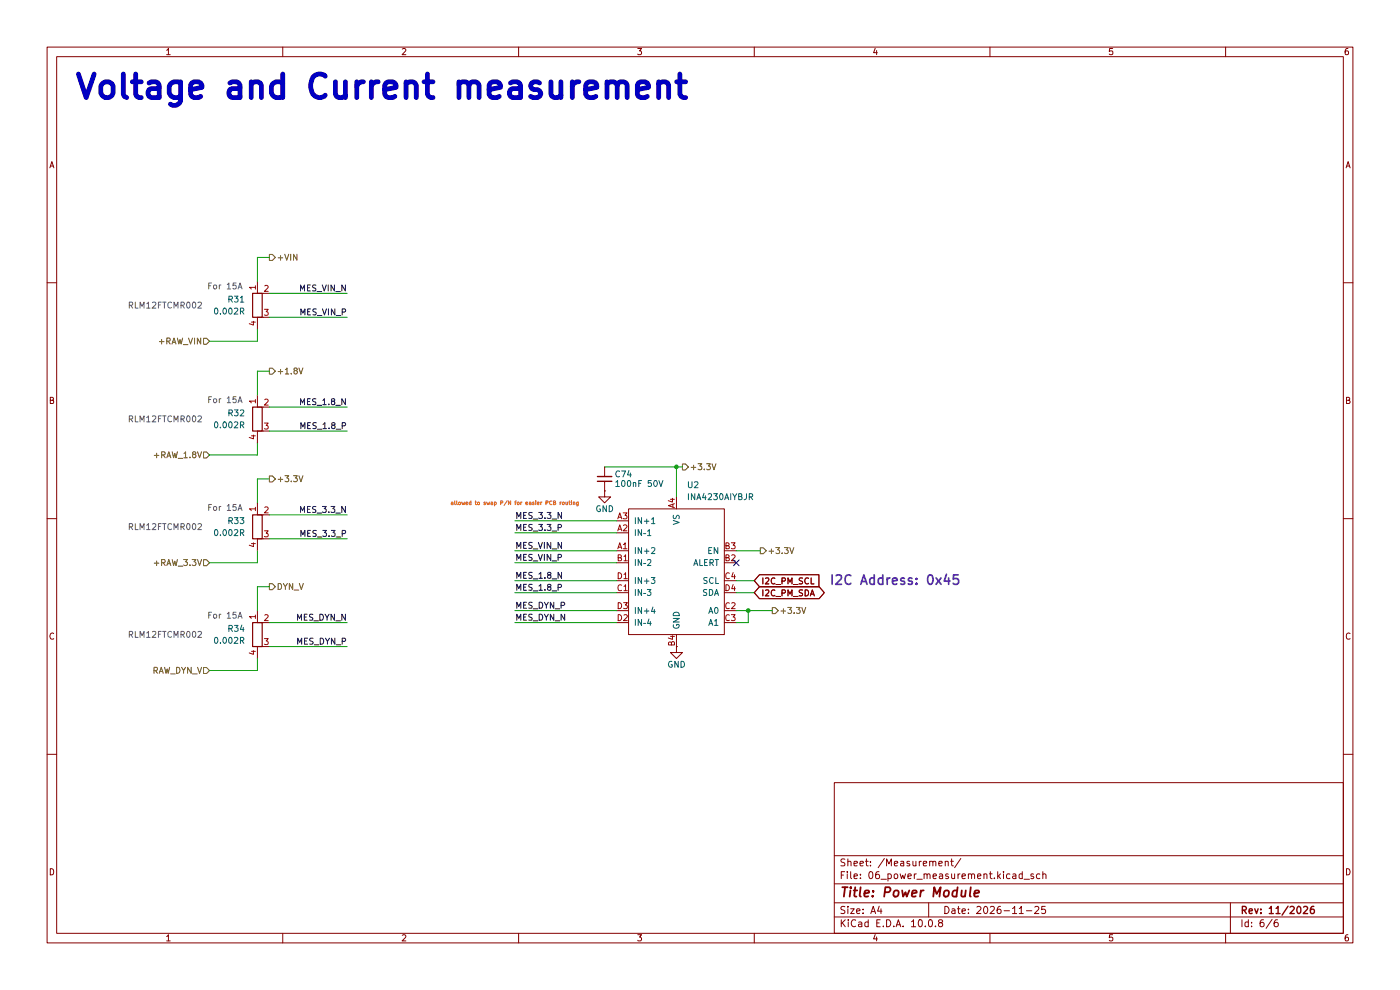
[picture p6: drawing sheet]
(kicad_sch
 (version 20260306)
 (generator "eeschema")
 (generator_version "10.0")
 (paper "A4")
 (title_block
  (title "Power Module")
  (date "2026-11-25")
  (rev "11/2026"))
 (lib_symbols
  (symbol "000_project_symbols:INA4230AIYBJR"
   (pin_names
    (offset 1.016)) (exclude_from_sim no) (in_bom yes) (on_board yes)
   (in_pos_files yes)
   (duplicate_pin_numbers_are_jumpers no)
   (property "Reference" "U" (at 9.906 17.272 0) (show_name no) (do_not_autoplace no) (effects (font (size 1.27 1.27))))
   (property "Value" "INA4230AIYBJR" (at 10.414 15.24 0) (show_name no) (do_not_autoplace no) (effects (font (size 1.27 1.27))))
   (property "Footprint" "000_project_footprints:INA4230AIYBJR" (at 0 -22.352 0) (show_name no) (do_not_autoplace no) (hide yes) (effects (font (size 1.27 1.27))))
   (property "Datasheet" "https://www.ti.com/lit/ds/symlink/ina4230.pdf" (at 0 -24.384 0) (show_name no) (do_not_autoplace no) (hide yes) (effects (font (size 1.27 1.27))))
   (property "Description" "-300mV~48V -40℃~+125℃ 0.5uV/℃ 1.7V~5.5V 100pA 10uV 120dB 4 400uA High-side detection、Low-side detection、Power monitoring、Programmable threshold alarm、Integrated ADC、Enable/shutdown function ±26V DSBGA-16(1.6x1.6) Current Sense Amplifiers ROHS" (at 0 -24.384 0) (show_name no) (do_not_autoplace no) (hide yes) (effects (font (size 1.27 1.27))))
   (property "LCSC" "C41348431" (at 0 -22.352 0) (show_name no) (do_not_autoplace no) (hide yes) (effects (font (size 1.27 1.27))))
   (property "Manufacturer" "Texas Instruments" (at 0 -22.352 0) (show_name no) (do_not_autoplace no) (hide yes) (effects (font (size 1.27 1.27))))
   (property "Manufacturer Part" "INA4230AIYBJR" (at 0 -22.352 0) (show_name no) (do_not_autoplace no) (hide yes) (effects (font (size 1.27 1.27))))
   (symbol "INA4230AIYBJR_0_1"
    (rectangle (start -10.16 13.97) (end 10.16 -12.7) (stroke (width 0) (type default)) (fill (type none)))
    (pin input line (at -12.7 5.08 0) (length 2.54) (name "IN+2" (effects (font (size 1.27 1.27)))) (number "A1" (effects (font (size 1.27 1.27)))))
    (pin input line (at -12.7 8.89 0) (length 2.54) (name "IN–1" (effects (font (size 1.27 1.27)))) (number "A2" (effects (font (size 1.27 1.27)))))
    (pin input line (at -12.7 11.43 0) (length 2.54) (name "IN+1" (effects (font (size 1.27 1.27)))) (number "A3" (effects (font (size 1.27 1.27)))))
    (pin power_in line (at 0 16.51 270) (length 2.54) (name "VS" (effects (font (size 1.27 1.27)))) (number "A4" (effects (font (size 1.27 1.27)))))
    (pin input line (at -12.7 2.54 0) (length 2.54) (name "IN–2" (effects (font (size 1.27 1.27)))) (number "B1" (effects (font (size 1.27 1.27)))))
    (pin open_collector line (at 12.7 2.54 180) (length 2.54) (name "ALERT" (effects (font (size 1.27 1.27)))) (number "B2" (effects (font (size 1.27 1.27)))))
    (pin input line (at 12.7 5.08 180) (length 2.54) (name "EN" (effects (font (size 1.27 1.27)))) (number "B3" (effects (font (size 1.27 1.27)))))
    (pin power_in line (at 0 -15.24 90) (length 2.54) (name "GND" (effects (font (size 1.27 1.27)))) (number "B4" (effects (font (size 1.27 1.27)))))
    (pin input line (at -12.7 -3.81 0) (length 2.54) (name "IN–3" (effects (font (size 1.27 1.27)))) (number "C1" (effects (font (size 1.27 1.27)))))
    (pin input line (at 12.7 -7.62 180) (length 2.54) (name "A0" (effects (font (size 1.27 1.27)))) (number "C2" (effects (font (size 1.27 1.27)))))
    (pin input line (at 12.7 -10.16 180) (length 2.54) (name "A1" (effects (font (size 1.27 1.27)))) (number "C3" (effects (font (size 1.27 1.27)))))
    (pin input line (at 12.7 -1.27 180) (length 2.54) (name "SCL" (effects (font (size 1.27 1.27)))) (number "C4" (effects (font (size 1.27 1.27)))))
    (pin input line (at -12.7 -1.27 0) (length 2.54) (name "IN+3" (effects (font (size 1.27 1.27)))) (number "D1" (effects (font (size 1.27 1.27)))))
    (pin input line (at -12.7 -10.16 0) (length 2.54) (name "IN–4" (effects (font (size 1.27 1.27)))) (number "D2" (effects (font (size 1.27 1.27)))))
    (pin input line (at -12.7 -7.62 0) (length 2.54) (name "IN+4" (effects (font (size 1.27 1.27)))) (number "D3" (effects (font (size 1.27 1.27)))))
    (pin bidirectional line (at 12.7 -3.81 180) (length 2.54) (name "SDA" (effects (font (size 1.27 1.27)))) (number "D4" (effects (font (size 1.27 1.27))))))
   (embedded_fonts no))
  (symbol "Device:C_Small"
   (pin_numbers (hide yes))
   (pin_names
    (offset 0.254) (hide yes)) (exclude_from_sim no) (in_bom yes) (on_board yes)
   (in_pos_files yes)
   (duplicate_pin_numbers_are_jumpers no)
   (property "Reference" "C" (at 0.254 1.778 0) (show_name no) (do_not_autoplace no) (effects (font (size 1.27 1.27)) (justify left)))
   (property "Value" "C_Small" (at 0.254 -2.032 0) (show_name no) (do_not_autoplace no) (effects (font (size 1.27 1.27)) (justify left)))
   (property "Footprint" "" (at 0 0 0) (show_name no) (do_not_autoplace no) (hide yes) (effects (font (size 1.27 1.27))))
   (property "Datasheet" "" (at 0 0 0) (show_name no) (do_not_autoplace no) (hide yes) (effects (font (size 1.27 1.27))))
   (property "Description" "Unpolarized capacitor, small symbol" (at 0 -10.16 0) (show_name no) (do_not_autoplace no) (hide yes) (effects (font (size 1.27 1.27))))
   (symbol "C_Small_0_1"
    (polyline (pts (xy -1.524 0.508) (xy 1.524 0.508)) (stroke (width 0.3048) (type default)) (fill (type none)))
    (polyline (pts (xy -1.524 -0.508) (xy 1.524 -0.508)) (stroke (width 0.3048) (type default)) (fill (type none))))
   (symbol "C_Small_1_1"
    (pin passive line (at 0 2.54 270) (length 2.032) (name "" (effects (font (size 1.27 1.27)))) (number "1" (effects (font (size 1.27 1.27)))))
    (pin passive line (at 0 -2.54 90) (length 2.032) (name "" (effects (font (size 1.27 1.27)))) (number "2" (effects (font (size 1.27 1.27))))))
   (embedded_fonts no))
  (symbol "Device:R_Shunt"
   (pin_names
    (offset 0) (hide yes)) (exclude_from_sim no) (in_bom yes) (on_board yes)
   (in_pos_files yes)
   (duplicate_pin_numbers_are_jumpers no)
   (property "Reference" "R" (at -2.032 0 90) (show_name no) (do_not_autoplace no) (effects (font (size 1.27 1.27))))
   (property "Value" "R_Shunt" (at 0 0 90) (show_name no) (do_not_autoplace no) (effects (font (size 1.27 1.27))))
   (property "Footprint" "" (at -1.778 0 90) (show_name no) (do_not_autoplace no) (hide yes) (effects (font (size 1.27 1.27))))
   (property "Datasheet" "" (at 0 0 0) (show_name no) (do_not_autoplace no) (hide yes) (effects (font (size 1.27 1.27))))
   (property "Description" "Shunt resistor with Kelvin connections" (at 0 0 0) (show_name no) (do_not_autoplace no) (hide yes) (effects (font (size 1.27 1.27))))
   (symbol "R_Shunt_0_1"
    (rectangle (start -1.016 -2.54) (end 1.016 2.54) (stroke (width 0.254) (type default)) (fill (type none)))
    (polyline (pts (xy 0 -2.54) (xy 1.27 -2.54)) (stroke (width 0) (type default)) (fill (type none)))
    (polyline (pts (xy 1.27 2.54) (xy 0 2.54)) (stroke (width 0) (type default)) (fill (type none))))
   (symbol "R_Shunt_1_1"
    (pin passive line (at 0 5.08 270) (length 2.54) (name "" (effects (font (size 1.27 1.27)))) (number "1" (effects (font (size 1.27 1.27)))))
    (pin passive line (at 2.54 2.54 180) (length 1.27) (name "" (effects (font (size 1.27 1.27)))) (number "2" (effects (font (size 1.27 1.27)))))
    (pin passive line (at 2.54 -2.54 180) (length 1.27) (name "" (effects (font (size 1.27 1.27)))) (number "3" (effects (font (size 1.27 1.27)))))
    (pin passive line (at 0 -5.08 90) (length 2.54) (name "" (effects (font (size 1.27 1.27)))) (number "4" (effects (font (size 1.27 1.27))))))
   (embedded_fonts no))
  (symbol "power:GND"
   (power global)
   (pin_numbers (hide yes))
   (pin_names
    (offset 0) (hide yes)) (exclude_from_sim no) (in_bom yes) (on_board yes)
   (in_pos_files yes)
   (duplicate_pin_numbers_are_jumpers no)
   (property "Reference" "#PWR" (at 0 -6.35 0) (show_name no) (do_not_autoplace no) (hide yes) (effects (font (size 1.27 1.27))))
   (property "Value" "GND" (at 0 -3.81 0) (show_name no) (do_not_autoplace no) (effects (font (size 1.27 1.27))))
   (property "Footprint" "" (at 0 0 0) (show_name no) (do_not_autoplace no) (hide yes) (effects (font (size 1.27 1.27))))
   (property "Datasheet" "" (at 0 0 0) (show_name no) (do_not_autoplace no) (hide yes) (effects (font (size 1.27 1.27))))
   (property "Description" "Power symbol creates a global label with name \"GND\" , ground" (at 0 0 0) (show_name no) (do_not_autoplace no) (hide yes) (effects (font (size 1.27 1.27))))
   (symbol "GND_0_1"
    (polyline (pts (xy 0 0) (xy 0 -1.27) (xy 1.27 -1.27) (xy 0 -2.54) (xy -1.27 -1.27) (xy 0 -1.27)) (stroke (width 0) (type default)) (fill (type none))))
   (symbol "GND_1_1"
    (pin power_in line (at 0 0 270) (length 0) (name "" (effects (font (size 1.27 1.27)))) (number "1" (effects (font (size 1.27 1.27))))))
   (embedded_fonts no)))
 (text "Voltage and Current measurement"
  (exclude_from_sim no)
  (at 15.494 15.748 0)
  (effects (font (size 5 5)
    (bold yes)) (justify left top)))
 (text "I2C Address: 0x45"
  (exclude_from_sim no)
  (at 175.768 124.46 0)
  (effects (font (size 2 2) (thickness 0.4)
    (bold yes) (color 120 40 200 1)) (justify left bottom)))
 (text "For 15A"
  (exclude_from_sim no)
  (at 51.562 85.09 0)
  (effects (font (size 1.27 1.27) (color 100 100 100 1)) (justify right)))
 (text "RLM12FTCMR002"
  (exclude_from_sim no)
  (at 35.052 134.874 0)
  (effects (font (size 1.27 1.27) (color 100 100 100 1))))
 (text "RLM12FTCMR002"
  (exclude_from_sim no)
  (at 35.052 65.024 0)
  (effects (font (size 1.27 1.27) (color 100 100 100 1))))
 (text "RLM12FTCMR002"
  (exclude_from_sim no)
  (at 35.052 89.154 0)
  (effects (font (size 1.27 1.27) (color 100 100 100 1))))
 (text "For 15A"
  (exclude_from_sim no)
  (at 51.562 130.81 0)
  (effects (font (size 1.27 1.27) (color 100 100 100 1)) (justify right)))
 (text "For 15A"
  (exclude_from_sim no)
  (at 51.562 107.95 0)
  (effects (font (size 1.27 1.27) (color 100 100 100 1)) (justify right)))
 (text "RLM12FTCMR002"
  (exclude_from_sim no)
  (at 35.052 112.014 0)
  (effects (font (size 1.27 1.27) (color 100 100 100 1))))
 (text "allowed to swap P/N for easier PCB routing"
  (exclude_from_sim no)
  (at 109.22 106.934 0)
  (effects (font (size 0.8 0.8) (color 230 100 0 1))))
 (text "For 15A"
  (exclude_from_sim no)
  (at 51.562 60.96 0)
  (effects (font (size 1.27 1.27) (color 100 100 100 1)) (justify right)))
 (junction
  (at 158.75 129.54)
  (diameter 0)
  (color 0 0 0 0))
 (junction
  (at 143.51 99.06)
  (diameter 0)
  (color 0 0 0 0))
 (no_connect
  (at 156.21 119.38))
 (wire
  (pts (xy 54.61 101.6) (xy 54.61 106.68))
  (stroke (width 0) (type default)))
 (wire
  (pts (xy 158.75 129.54) (xy 163.83 129.54))
  (stroke (width 0) (type default)))
 (wire
  (pts (xy 57.15 137.16) (xy 73.66 137.16))
  (stroke (width 0) (type default)))
 (wire
  (pts (xy 109.22 125.73) (xy 130.81 125.73))
  (stroke (width 0) (type default)))
 (wire
  (pts (xy 158.75 132.08) (xy 158.75 129.54))
  (stroke (width 0) (type default)))
 (wire
  (pts (xy 109.22 116.84) (xy 130.81 116.84))
  (stroke (width 0) (type default)))
 (wire
  (pts (xy 144.78 99.06) (xy 143.51 99.06))
  (stroke (width 0) (type default)))
 (wire
  (pts (xy 109.22 129.54) (xy 130.81 129.54))
  (stroke (width 0) (type default)))
 (wire
  (pts (xy 109.22 123.19) (xy 130.81 123.19))
  (stroke (width 0) (type default)))
 (wire
  (pts (xy 156.21 132.08) (xy 158.75 132.08))
  (stroke (width 0) (type default)))
 (wire
  (pts (xy 156.21 116.84) (xy 161.29 116.84))
  (stroke (width 0) (type default)))
 (wire
  (pts (xy 54.61 124.46) (xy 54.61 129.54))
  (stroke (width 0) (type default)))
 (wire
  (pts (xy 54.61 69.85) (xy 54.61 72.39))
  (stroke (width 0) (type default)))
 (wire
  (pts (xy 57.15 114.3) (xy 73.66 114.3))
  (stroke (width 0) (type default)))
 (wire
  (pts (xy 160.02 123.19) (xy 156.21 123.19))
  (stroke (width 0) (type default)))
 (wire
  (pts (xy 57.15 54.61) (xy 54.61 54.61))
  (stroke (width 0) (type default)))
 (wire
  (pts (xy 143.51 99.06) (xy 143.51 105.41))
  (stroke (width 0) (type default)))
 (wire
  (pts (xy 57.15 91.44) (xy 73.66 91.44))
  (stroke (width 0) (type default)))
 (wire
  (pts (xy 44.45 142.24) (xy 54.61 142.24))
  (stroke (width 0) (type default)))
 (wire
  (pts (xy 44.45 72.39) (xy 54.61 72.39))
  (stroke (width 0) (type default)))
 (wire
  (pts (xy 44.45 119.38) (xy 54.61 119.38))
  (stroke (width 0) (type default)))
 (wire
  (pts (xy 57.15 124.46) (xy 54.61 124.46))
  (stroke (width 0) (type default)))
 (wire
  (pts (xy 57.15 109.22) (xy 73.66 109.22))
  (stroke (width 0) (type default)))
 (wire
  (pts (xy 57.15 86.36) (xy 73.66 86.36))
  (stroke (width 0) (type default)))
 (wire
  (pts (xy 44.45 96.52) (xy 54.61 96.52))
  (stroke (width 0) (type default)))
 (wire
  (pts (xy 109.22 113.03) (xy 130.81 113.03))
  (stroke (width 0) (type default)))
 (wire
  (pts (xy 54.61 78.74) (xy 54.61 83.82))
  (stroke (width 0) (type default)))
 (wire
  (pts (xy 57.15 101.6) (xy 54.61 101.6))
  (stroke (width 0) (type default)))
 (wire
  (pts (xy 109.22 132.08) (xy 130.81 132.08))
  (stroke (width 0) (type default)))
 (wire
  (pts (xy 54.61 139.7) (xy 54.61 142.24))
  (stroke (width 0) (type default)))
 (wire
  (pts (xy 57.15 62.23) (xy 73.66 62.23))
  (stroke (width 0) (type default)))
 (wire
  (pts (xy 57.15 132.08) (xy 73.66 132.08))
  (stroke (width 0) (type default)))
 (wire
  (pts (xy 57.15 67.31) (xy 73.66 67.31))
  (stroke (width 0) (type default)))
 (wire
  (pts (xy 54.61 116.84) (xy 54.61 119.38))
  (stroke (width 0) (type default)))
 (wire
  (pts (xy 109.22 119.38) (xy 130.81 119.38))
  (stroke (width 0) (type default)))
 (wire
  (pts (xy 54.61 54.61) (xy 54.61 59.69))
  (stroke (width 0) (type default)))
 (wire
  (pts (xy 156.21 129.54) (xy 158.75 129.54))
  (stroke (width 0) (type default)))
 (wire
  (pts (xy 57.15 78.74) (xy 54.61 78.74))
  (stroke (width 0) (type default)))
 (wire
  (pts (xy 54.61 93.98) (xy 54.61 96.52))
  (stroke (width 0) (type default)))
 (wire
  (pts (xy 160.02 125.73) (xy 156.21 125.73))
  (stroke (width 0) (type default)))
 (wire
  (pts (xy 109.22 110.49) (xy 130.81 110.49))
  (stroke (width 0) (type default)))
 (wire
  (pts (xy 128.27 99.06) (xy 143.51 99.06))
  (stroke (width 0) (type default)))
 (label "MES_1.8_N"
  (at 109.22 123.19 0)
  (effects (font (size 1.27 1.27)) (justify left bottom)))
 (label "MES_DYN_N"
  (at 109.22 132.08 0)
  (effects (font (size 1.27 1.27)) (justify left bottom)))
 (label "MES_VIN_N"
  (at 109.22 116.84 0)
  (effects (font (size 1.27 1.27)) (justify left bottom)))
 (label "MES_VIN_P"
  (at 73.66 67.31 180)
  (effects (font (size 1.27 1.27)) (justify right bottom)))
 (label "MES_DYN_P"
  (at 109.22 129.54 0)
  (effects (font (size 1.27 1.27)) (justify left bottom)))
 (label "MES_DYN_N"
  (at 73.66 132.08 180)
  (effects (font (size 1.27 1.27)) (justify right bottom)))
 (label "MES_VIN_N"
  (at 73.66 62.23 180)
  (effects (font (size 1.27 1.27)) (justify right bottom)))
 (label "MES_1.8_N"
  (at 73.66 86.36 180)
  (effects (font (size 1.27 1.27)) (justify right bottom)))
 (label "MES_DYN_P"
  (at 73.66 137.16 180)
  (effects (font (size 1.27 1.27)) (justify right bottom)))
 (label "MES_1.8_P"
  (at 109.22 125.73 0)
  (effects (font (size 1.27 1.27)) (justify left bottom)))
 (label "MES_1.8_P"
  (at 73.66 91.44 180)
  (effects (font (size 1.27 1.27)) (justify right bottom)))
 (label "MES_3.3_P"
  (at 109.22 113.03 0)
  (effects (font (size 1.27 1.27)) (justify left bottom)))
 (label "MES_3.3_P"
  (at 73.66 114.3 180)
  (effects (font (size 1.27 1.27)) (justify right bottom)))
 (label "MES_3.3_N"
  (at 73.66 109.22 180)
  (effects (font (size 1.27 1.27)) (justify right bottom)))
 (label "MES_VIN_P"
  (at 109.22 119.38 0)
  (effects (font (size 1.27 1.27)) (justify left bottom)))
 (label "MES_3.3_N"
  (at 109.22 110.49 0)
  (effects (font (size 1.27 1.27)) (justify left bottom)))
 (global_label "I2C_PM_SDA"
  (shape bidirectional)
  (at 160.02 125.73 0)
  (fields_autoplaced yes)
  (effects (font (size 1.27 1.27)) (justify left))
  (property "Intersheetrefs" "${INTERSHEET_REFS}" (at 175.607 125.73 0) (hide yes) (show_name no) (do_not_autoplace no) (effects (font (size 1.27 1.27)) (justify left))))
 (global_label "I2C_PM_SCL"
  (shape input)
  (at 160.02 123.19 0)
  (fields_autoplaced yes)
  (effects (font (size 1.27 1.27)) (justify left))
  (property "Intersheetrefs" "${INTERSHEET_REFS}" (at 174.4352 123.19 0) (hide yes) (show_name no) (do_not_autoplace no) (effects (font (size 1.27 1.27)) (justify left))))
 (hierarchical_label "+RAW_3.3V"
  (shape input)
  (at 44.45 119.38 180)
  (effects (font (size 1.27 1.27)) (justify right)))
 (hierarchical_label "+3.3V"
  (shape output)
  (at 161.29 116.84 0)
  (effects (font (size 1.27 1.27)) (justify left)))
 (hierarchical_label "+RAW_1.8V"
  (shape input)
  (at 44.45 96.52 180)
  (effects (font (size 1.27 1.27)) (justify right)))
 (hierarchical_label "+3.3V"
  (shape output)
  (at 144.78 99.06 0)
  (effects (font (size 1.27 1.27)) (justify left)))
 (hierarchical_label "+3.3V"
  (shape output)
  (at 57.15 101.6 0)
  (effects (font (size 1.27 1.27)) (justify left)))
 (hierarchical_label "+3.3V"
  (shape output)
  (at 163.83 129.54 0)
  (effects (font (size 1.27 1.27)) (justify left)))
 (hierarchical_label "+1.8V"
  (shape output)
  (at 57.15 78.74 0)
  (effects (font (size 1.27 1.27)) (justify left)))
 (hierarchical_label "+VIN"
  (shape output)
  (at 57.15 54.61 0)
  (effects (font (size 1.27 1.27)) (justify left)))
 (hierarchical_label "DYN_V"
  (shape output)
  (at 57.15 124.46 0)
  (effects (font (size 1.27 1.27)) (justify left)))
 (hierarchical_label "+RAW_VIN"
  (shape input)
  (at 44.45 72.39 180)
  (effects (font (size 1.27 1.27)) (justify right)))
 (hierarchical_label "RAW_DYN_V"
  (shape input)
  (at 44.45 142.24 180)
  (effects (font (size 1.27 1.27)) (justify right)))
 (symbol
  (lib_id "power:GND")
  (at 128.27 104.14 0)
  (unit 1)
  (body_style 1)
  (exclude_from_sim no)
  (in_bom yes)
  (on_board yes)
  (in_pos_files yes)
  (dnp no)
  (property "Reference" "#PWR074" (at 128.27 110.49 0) (hide yes) (show_name no) (do_not_autoplace no) (effects (font (size 1.27 1.27))))
  (property "Value" "GND" (at 128.27 107.95 0) (show_name no) (do_not_autoplace no) (effects (font (size 1.27 1.27))))
  (property "Footprint" "" (at 128.27 104.14 0) (hide yes) (show_name no) (do_not_autoplace no) (effects (font (size 1.27 1.27))))
  (property "Datasheet" "" (at 128.27 104.14 0) (hide yes) (show_name no) (do_not_autoplace no) (effects (font (size 1.27 1.27))))
  (property "Description" "Power symbol creates a global label with name \"GND\" , ground" (at 128.27 104.14 0) (hide yes) (show_name no) (do_not_autoplace no) (effects (font (size 1.27 1.27))))
  (pin "1"))
 (symbol
  (lib_id "Device:R_Shunt")
  (at 54.61 64.77 0)
  (unit 1)
  (body_style 1)
  (exclude_from_sim no)
  (in_bom yes)
  (on_board yes)
  (in_pos_files yes)
  (dnp no)
  (fields_autoplaced yes)
  (property "Reference" "R31" (at 52.07 63.4999 0) (show_name no) (do_not_autoplace no) (effects (font (size 1.27 1.27)) (justify right)))
  (property "Value" "0.002R" (at 52.07 66.0399 0) (show_name no) (do_not_autoplace no) (effects (font (size 1.27 1.27)) (justify right)))
  (property "Footprint" "000_project_footprints:shunt_1206in_3216mm" (at 52.832 64.77 90) (hide yes) (show_name no) (do_not_autoplace no) (effects (font (size 1.27 1.27))))
  (property "Datasheet" "" (at 54.61 64.77 0) (hide yes) (show_name no) (do_not_autoplace no) (effects (font (size 1.27 1.27))))
  (property "Description" "Shunt resistor with Kelvin connections" (at 54.61 64.77 0) (hide yes) (show_name no) (do_not_autoplace no) (effects (font (size 1.27 1.27))))
  (property "LCSC" "C710257" (at 54.61 64.77 0) (hide yes) (show_name no) (do_not_autoplace no) (effects (font (size 1.27 1.27))))
  (property "Manufacturer Part" "RLM12FTCMR002" (at 54.61 64.77 0) (hide yes) (show_name no) (do_not_autoplace no) (effects (font (size 1.27 1.27))))
  (property "Manufacturer" "TA-I Tech" (at 54.61 64.77 0) (hide yes) (show_name no) (do_not_autoplace no) (effects (font (size 1.27 1.27))))
  (pin "3")
  (pin "1")
  (pin "4")
  (pin "2"))
 (symbol
  (lib_id "power:GND")
  (at 143.51 137.16 0)
  (unit 1)
  (body_style 1)
  (exclude_from_sim no)
  (in_bom yes)
  (on_board yes)
  (in_pos_files yes)
  (dnp no)
  (property "Reference" "#PWR02" (at 143.51 143.51 0) (hide yes) (show_name no) (do_not_autoplace no) (effects (font (size 1.27 1.27))))
  (property "Value" "GND" (at 143.51 140.97 0) (show_name no) (do_not_autoplace no) (effects (font (size 1.27 1.27))))
  (property "Footprint" "" (at 143.51 137.16 0) (hide yes) (show_name no) (do_not_autoplace no) (effects (font (size 1.27 1.27))))
  (property "Datasheet" "" (at 143.51 137.16 0) (hide yes) (show_name no) (do_not_autoplace no) (effects (font (size 1.27 1.27))))
  (property "Description" "Power symbol creates a global label with name \"GND\" , ground" (at 143.51 137.16 0) (hide yes) (show_name no) (do_not_autoplace no) (effects (font (size 1.27 1.27))))
  (pin "1"))
 (symbol
  (lib_id "Device:R_Shunt")
  (at 54.61 111.76 0)
  (unit 1)
  (body_style 1)
  (exclude_from_sim no)
  (in_bom yes)
  (on_board yes)
  (in_pos_files yes)
  (dnp no)
  (fields_autoplaced yes)
  (property "Reference" "R33" (at 52.07 110.4899 0) (show_name no) (do_not_autoplace no) (effects (font (size 1.27 1.27)) (justify right)))
  (property "Value" "0.002R" (at 52.07 113.0299 0) (show_name no) (do_not_autoplace no) (effects (font (size 1.27 1.27)) (justify right)))
  (property "Footprint" "000_project_footprints:shunt_1206in_3216mm" (at 52.832 111.76 90) (hide yes) (show_name no) (do_not_autoplace no) (effects (font (size 1.27 1.27))))
  (property "Datasheet" "" (at 54.61 111.76 0) (hide yes) (show_name no) (do_not_autoplace no) (effects (font (size 1.27 1.27))))
  (property "Description" "Shunt resistor with Kelvin connections" (at 54.61 111.76 0) (hide yes) (show_name no) (do_not_autoplace no) (effects (font (size 1.27 1.27))))
  (property "LCSC" "C710257" (at 54.61 111.76 0) (hide yes) (show_name no) (do_not_autoplace no) (effects (font (size 1.27 1.27))))
  (property "Manufacturer" "TA-I Tech" (at 54.61 111.76 0) (hide yes) (show_name no) (do_not_autoplace no) (effects (font (size 1.27 1.27))))
  (property "Manufacturer Part" "RLM12FTCMR002" (at 54.61 111.76 0) (hide yes) (show_name no) (do_not_autoplace no) (effects (font (size 1.27 1.27))))
  (pin "3")
  (pin "1")
  (pin "4")
  (pin "2"))
 (symbol
  (lib_id "Device:C_Small")
  (at 128.27 101.6 0)
  (unit 1)
  (body_style 1)
  (exclude_from_sim no)
  (in_bom yes)
  (on_board yes)
  (in_pos_files yes)
  (dnp no)
  (property "Reference" "C74" (at 130.302 100.584 0) (show_name no) (do_not_autoplace no) (effects (font (size 1.27 1.27)) (justify left)))
  (property "Value" "100nF 50V" (at 130.302 102.616 0) (show_name no) (do_not_autoplace no) (effects (font (size 1.27 1.27)) (justify left)))
  (property "Footprint" "Capacitor_SMD:C_0402_1005Metric" (at 128.27 101.6 0) (hide yes) (show_name no) (do_not_autoplace no) (effects (font (size 1.27 1.27))))
  (property "Datasheet" "" (at 128.27 101.6 0) (hide yes) (show_name no) (do_not_autoplace no) (effects (font (size 1.27 1.27))))
  (property "Description" "Unpolarized capacitor, small symbol" (at 128.27 101.6 0) (hide yes) (show_name no) (do_not_autoplace no) (effects (font (size 1.27 1.27))))
  (property "LCSC" "C307331" (at 128.27 101.6 0) (hide yes) (show_name no) (do_not_autoplace no) (effects (font (size 1.27 1.27))))
  (property "Manufacturer" "Samsung Electro-Mechanics" (at 128.27 101.6 0) (hide yes) (show_name no) (do_not_autoplace no) (effects (font (size 1.27 1.27))))
  (property "Manufacturer Part" "CL05B104KB54PNC" (at 128.27 101.6 0) (hide yes) (show_name no) (do_not_autoplace no) (effects (font (size 1.27 1.27))))
  (pin "2")
  (pin "1"))
 (symbol
  (lib_id "Device:R_Shunt")
  (at 54.61 88.9 0)
  (unit 1)
  (body_style 1)
  (exclude_from_sim no)
  (in_bom yes)
  (on_board yes)
  (in_pos_files yes)
  (dnp no)
  (fields_autoplaced yes)
  (property "Reference" "R32" (at 52.07 87.6299 0) (show_name no) (do_not_autoplace no) (effects (font (size 1.27 1.27)) (justify right)))
  (property "Value" "0.002R" (at 52.07 90.1699 0) (show_name no) (do_not_autoplace no) (effects (font (size 1.27 1.27)) (justify right)))
  (property "Footprint" "000_project_footprints:shunt_1206in_3216mm" (at 52.832 88.9 90) (hide yes) (show_name no) (do_not_autoplace no) (effects (font (size 1.27 1.27))))
  (property "Datasheet" "" (at 54.61 88.9 0) (hide yes) (show_name no) (do_not_autoplace no) (effects (font (size 1.27 1.27))))
  (property "Description" "Shunt resistor with Kelvin connections" (at 54.61 88.9 0) (hide yes) (show_name no) (do_not_autoplace no) (effects (font (size 1.27 1.27))))
  (property "LCSC" "C710257" (at 54.61 88.9 0) (hide yes) (show_name no) (do_not_autoplace no) (effects (font (size 1.27 1.27))))
  (property "Manufacturer" "TA-I Tech" (at 54.61 88.9 0) (hide yes) (show_name no) (do_not_autoplace no) (effects (font (size 1.27 1.27))))
  (property "Manufacturer Part" "RLM12FTCMR002" (at 54.61 88.9 0) (hide yes) (show_name no) (do_not_autoplace no) (effects (font (size 1.27 1.27))))
  (pin "3")
  (pin "1")
  (pin "4")
  (pin "2"))
 (symbol
  (lib_id "Device:R_Shunt")
  (at 54.61 134.62 0)
  (unit 1)
  (body_style 1)
  (exclude_from_sim no)
  (in_bom yes)
  (on_board yes)
  (in_pos_files yes)
  (dnp no)
  (fields_autoplaced yes)
  (property "Reference" "R34" (at 52.07 133.3499 0) (show_name no) (do_not_autoplace no) (effects (font (size 1.27 1.27)) (justify right)))
  (property "Value" "0.002R" (at 52.07 135.8899 0) (show_name no) (do_not_autoplace no) (effects (font (size 1.27 1.27)) (justify right)))
  (property "Footprint" "000_project_footprints:shunt_1206in_3216mm" (at 52.832 134.62 90) (hide yes) (show_name no) (do_not_autoplace no) (effects (font (size 1.27 1.27))))
  (property "Datasheet" "" (at 54.61 134.62 0) (hide yes) (show_name no) (do_not_autoplace no) (effects (font (size 1.27 1.27))))
  (property "Description" "Shunt resistor with Kelvin connections" (at 54.61 134.62 0) (hide yes) (show_name no) (do_not_autoplace no) (effects (font (size 1.27 1.27))))
  (property "LCSC" "C710257" (at 54.61 134.62 0) (hide yes) (show_name no) (do_not_autoplace no) (effects (font (size 1.27 1.27))))
  (property "Manufacturer" "TA-I Tech" (at 54.61 134.62 0) (hide yes) (show_name no) (do_not_autoplace no) (effects (font (size 1.27 1.27))))
  (property "Manufacturer Part" "RLM12FTCMR002" (at 54.61 134.62 0) (hide yes) (show_name no) (do_not_autoplace no) (effects (font (size 1.27 1.27))))
  (pin "3")
  (pin "1")
  (pin "4")
  (pin "2"))
 (symbol
  (lib_id "000_project_symbols:INA4230AIYBJR")
  (at 143.51 121.92 0)
  (unit 1)
  (body_style 1)
  (exclude_from_sim no)
  (in_bom yes)
  (on_board yes)
  (in_pos_files yes)
  (dnp no)
  (fields_autoplaced yes)
  (property "Reference" "U2" (at 145.6533 102.87 0) (show_name no) (do_not_autoplace no) (effects (font (size 1.27 1.27)) (justify left)))
  (property "Value" "INA4230AIYBJR" (at 145.6533 105.41 0) (show_name no) (do_not_autoplace no) (effects (font (size 1.27 1.27)) (justify left)))
  (property "Footprint" "000_project_footprints:INA4230AIYBJR" (at 143.51 144.272 0) (hide yes) (show_name no) (do_not_autoplace no) (effects (font (size 1.27 1.27))))
  (property "Datasheet" "https://www.ti.com/lit/ds/symlink/ina4230.pdf" (at 143.51 146.304 0) (hide yes) (show_name no) (do_not_autoplace no) (effects (font (size 1.27 1.27))))
  (property "Description" "-300mV~48V -40℃~+125℃ 0.5uV/℃ 1.7V~5.5V 100pA 10uV 120dB 4 400uA High-side detection、Low-side detection、Power monitoring、Programmable threshold alarm、Integrated ADC、Enable/shutdown function ±26V DSBGA-16(1.6x1.6) Current Sense Amplifiers ROHS" (at 143.51 146.304 0) (hide yes) (show_name no) (do_not_autoplace no) (effects (font (size 1.27 1.27))))
  (property "LCSC" "C41348431" (at 143.51 144.272 0) (hide yes) (show_name no) (do_not_autoplace no) (effects (font (size 1.27 1.27))))
  (property "Manufacturer" "Texas Instruments" (at 143.51 144.272 0) (hide yes) (show_name no) (do_not_autoplace no) (effects (font (size 1.27 1.27))))
  (property "Manufacturer Part" "INA4230AIYBJR" (at 143.51 144.272 0) (hide yes) (show_name no) (do_not_autoplace no) (effects (font (size 1.27 1.27))))
  (pin "C3")
  (pin "C2")
  (pin "A1")
  (pin "C4")
  (pin "B1")
  (pin "D4")
  (pin "D2")
  (pin "B4")
  (pin "B2")
  (pin "C1")
  (pin "D1")
  (pin "D3")
  (pin "A2")
  (pin "B3")
  (pin "A3")
  (pin "A4")))
